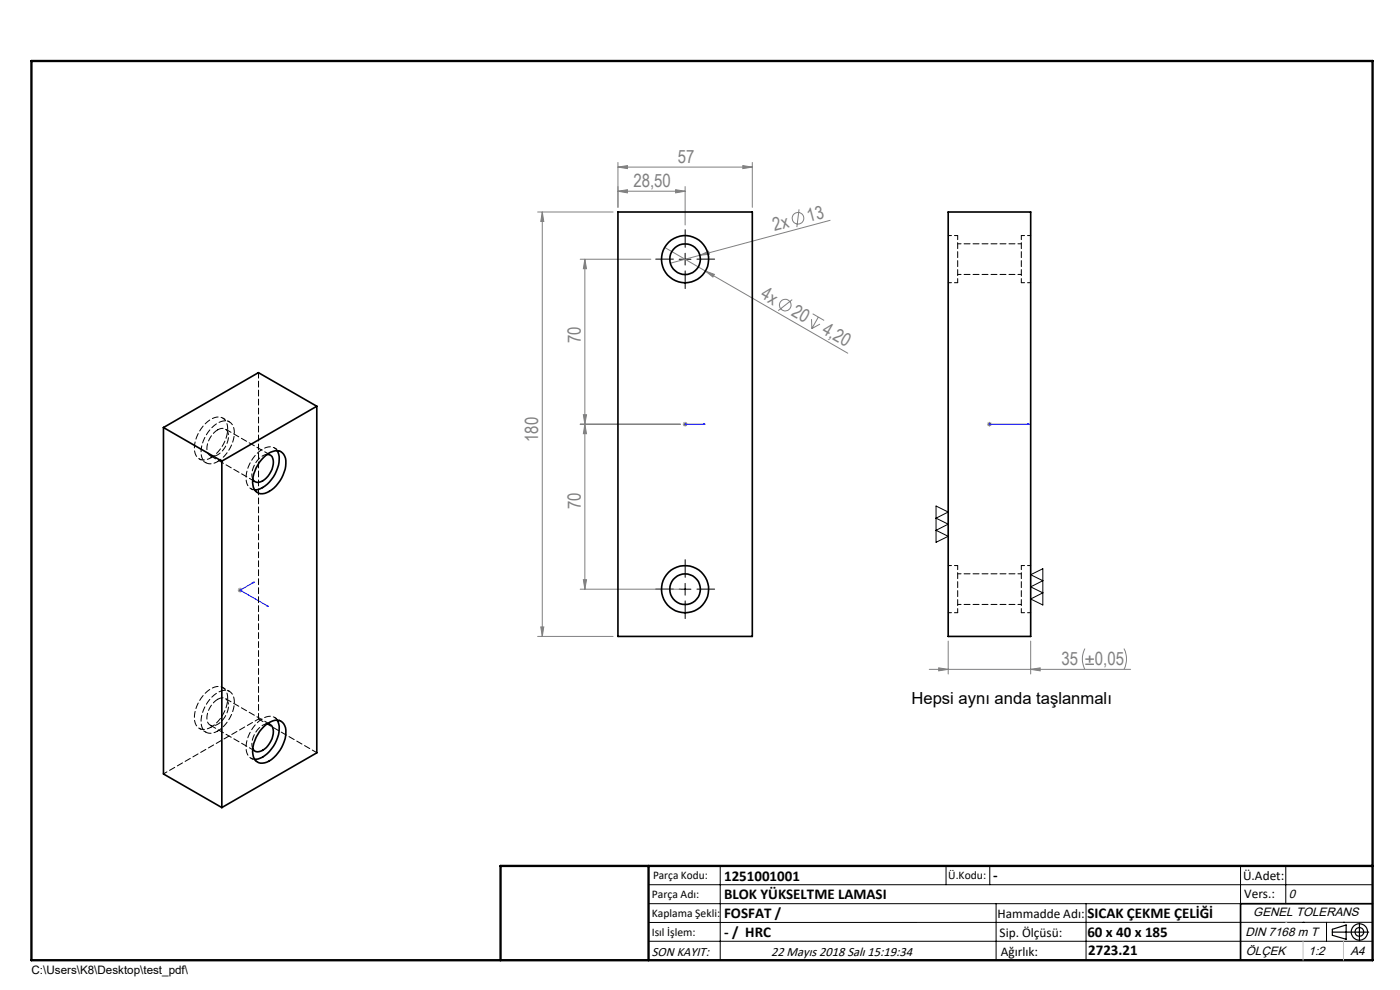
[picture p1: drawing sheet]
<svg xmlns="http://www.w3.org/2000/svg" width="297mm" height="210mm" viewBox="0 0 297 210" stroke-linecap="round" stroke-linejoin="round" font-family="sans-serif">
<g fill="none" stroke="#808080" stroke-width=".21">
<path d="M131.1 35.4l2-.3v.7zM131.1 34.5v9.5M131.1 35.4h28.5M145.3 39.6v8.1M157.6 35.1l2 .3-2 .4zM159.6 34.5v9.5M114.1 45h16M115 45l.4 2h-.7zM115 45v90M123.1 55h15M124.1 55l.3 2h-.6zM124.1 55v70"/>
<path d="M131.1 40.6l2-.4v.7zM131.1 40.6h14.2M141 52.5l38.8 22.4M143.3 40.2l2 .4-2 .3zM148.5 54.1l1.8-.8 .2 .6zM149.6 57.5l2 .7-.4 .6zM169.5 44.4l-.4 3.8M176.1 46.7l-33.9 9.1M168.1 63.6l-3 2.3M172.2 67.7v2M172.4 66.6l2.4 1.4M173.6 67.3l-1.4 2.4"/>
<path d="M174 68.7l-1.8 1M123.1 90h21.2M123.8 88h.6l-.3 2zM124.1 90l.3 2h-.6zM144.9 90h.9M145 89.6l.7 .7M145.3 89.5v1M145.7 89.6l-.7 .7M209.4 90h1M209.5 89.6l.8 .7M209.9 89.5v1M210.3 89.6l-.8 .7"/>
<path d="M50.4 125.2h1M50.6 124.8l.7 .7M50.9 124.7v1M51.3 124.8l-.7 .7M114.1 135h16M114.7 133h.7l-.4 2zM123.1 125h21.2M123.8 123h.6l-.3 2zM201.2 136v7M218.7 136v7M230.2 137.6a4.9 4.9 0 0 0 0 4.4M238.4 137.6a4.9 4.9 0 0 1 0 4.4"/>
<path d="M197.1 142h42.8M199.1 141.7l2.1 .3-2.1 .3zM218.7 142l2-.3v.6z"/>
<circle cx="169.3" cy="46.3" r="1.23"/>
<circle cx="166.6" cy="64.7" r="1.23"/>
</g>
<g fill="none" stroke="#000" stroke-width=".25">
<path d="M282.6 197.7h7.8M282.6 197.1l3-.9v3l-3-.8zM288.4 195.8v3.8M106.2 203.7h185"/>
<circle cx="288.4" cy="197.7" r="1.74"/>
<circle cx="288.4" cy="197.7" r=".93"/>
</g>
<path d="M145.2 90h.3zM145.3 90h.1M145.3 90h4.3M149.6 90h-.4h.4M209.8 90h.2zM209.9 90h.1M209.9 90h8.5M218.4 90h-.5h.5M53.6 123.6l.3-.1-.2 .2zM53.9 123.5l-3 1.7 6 3.4M56.6 128.5l.1-.1 .2 .2z" fill="none" stroke="#00f" stroke-width=".21"/>
<path d="M142.9 55h-3.8M145.4 52.5v-3.8M145.4 57.5v3.7M147.9 55h3.7M142.9 125h-3.8M145.4 122.5v-3.8M145.4 127.5v3.7M147.9 125h3.7" fill="none" stroke="#000" stroke-width=".21" stroke-dasharray="15.2 1.3 1.3 1.3"/>
<g fill="none" stroke="#000" stroke-width=".21">
<path d="M144.1 55h2.5M145.3 53.7v2.5M198.6 107.3l2.6 1.3-2.6 1.3 2.6 1.3-2.6 1.3 2.6 1.3-2.6 1.2zM144.1 125h2.5M145.3 123.7v2.6M218.7 121.9l2.5-1.3v7.7l-2.5-1.2 2.5-1.3-2.5-1.3 2.5-1.3zM137.6 187.7h153.6M137.6 191.7h153.6M137.6 199.7h153.6M152.8 183.7v20M200.7 183.7v4M210 183.7v4"/>
<path d="M211.3 191.7v12M230.4 191.7v12M263.2 183.7v20M272.8 183.7v8M276.4 195.6h.1M281.4 195.6v4.1M285 195.6h.1M291.2 195.6l-153.6 .1"/>
</g>
<path d="M291.2 191.7h-28v12" fill="none" stroke="#000" stroke-width=".35"/>
<path d="M6.7 12.9h284.5v190.8h-284.5zM137.6 183.7v20M291.2 183.7h-185v20" fill="none" stroke="#000" stroke-width=".5"/>
<path d="M276.4 199.7v4M285 199.7v4" fill="none" stroke="#c0c0c0" stroke-width=".21"/>
<path d="M272.8 195.6h.1" fill="none" stroke="#c0c0c0" stroke-width=".25"/>
<g fill="#00f">
<path d="M149.2 90h.4zM145.2 90h.3z"/>
<path d="M53.6 123.6l.1 .1 .2-.2zM56.6 128.5l.3 .1-.2-.2z"/>
<path d="M209.8 90h.2zM217.9 90h.5z"/>
</g>
<g fill="#808080">
<path d="M148.5 54.1l1.8-.8 .2 .6z"/>
<path d="M149.6 57.5l2 .7-.4 .6z"/>
<path d="M157.6 35.1l2 .3-2 .4zM131.1 35.4l2-.3v.7zM218.7 142l2-.3v.6zM199.1 141.7l2.1 .3-2.1 .3z"/>
<path d="M143.3 40.2l2 .4-2 .3zM131.1 40.6l2-.4v.7z"/>
<path d="M115 45l.4 2h-.7zM114.7 133h.7l-.4 2zM124.1 55l.3 2h-.6zM123.8 88h.6l-.3 2zM124.1 90l.3 2h-.6zM123.8 123h.6l-.3 2z"/>
</g>
<g fill="none" stroke="#000" stroke-width=".35">
<path d="M131.1 45h28.5v90h-28.5zM201.2 45h17.5v90h-17.5zM34.7 90.7l12.4 7.1M34.7 90.7v73.5l12.4 7.1M47.1 97.8v73.5M55.9 97a3.4 3.4 0 0 1 3.7-1.2 2.84 2.84 0 0 1 1 3.1 7.5 7.5 0 0 1-4.4 5.8 2.05 2.05 0 0 1-2.6-2.3 8 8 0 0 1 2.3-5.4zM56.7 96.4h.2a1.81 1.81 0 0 1 1 2.6 4.1 4.1 0 0 1-3.3 3.3 1.1 1.1 0 0 1-1-.6M58.8 95.6a5.6 5.6 0 0 1-.8 5.6 5.4 5.4 0 0 1-4 2.7M67.2 86.2l-12.4-7.2-20.1 11.7M67.2 86.2l-20.1 11.6M67.2 86.2v73.5l-20.1 11.6M55.9 154.2a3.3 3.3 0 0 1 3.7-1.2 2.74 2.74 0 0 1 1 3 7.5 7.5 0 0 1-4.4 5.8 2.05 2.05 0 0 1-2.6-2.3 8 8 0 0 1 2.3-5.3z"/>
<path d="M56.7 153.6a1.49 1.49 0 0 1 1.3 2.1 4.4 4.4 0 0 1-3.4 3.8 1.1 1.1 0 0 1-1-.7M58.8 152.8a5.6 5.6 0 0 1-.8 5.5 5.4 5.4 0 0 1-4 2.8"/>
<circle cx="145.3" cy="55" r="5"/>
<circle cx="145.3" cy="55" r="3.3"/>
<circle cx="145.3" cy="125" r="5"/>
<circle cx="145.3" cy="125" r="3.3"/>
</g>
<path d="M203.2 50v10M216.7 50v10M44.8 97.1a7.5 7.5 0 0 0 3.4-7.1 2 2 0 0 0-3.2-1.2 7.3 7.3 0 0 0-3.6 7.4 2.06 2.06 0 0 0 3.4 .9M46.2 97.9a7.5 7.5 0 0 0 3.4-7 2 2 0 0 0-3.2-1.3 7.3 7.3 0 0 0-3.6 7.4 2.06 2.06 0 0 0 3.4 .9M203.2 120v10M216.7 120v10M44.8 154.3a7.5 7.5 0 0 0 3.4-7.1 2 2 0 0 0-3.2-1.2 7.3 7.3 0 0 0-3.6 7.4 2.06 2.06 0 0 0 3.4 .9M46.2 155.1a7.5 7.5 0 0 0 3.4-7.1 2 2 0 0 0-3.2-1.2 7.3 7.3 0 0 0-3.6 7.4 2.06 2.06 0 0 0 3.4 .9M34.7 164.2l20.1-11.7" fill="none" stroke="#000" stroke-width=".21" stroke-dasharray="1.3 .6" stroke-dashoffset=".4"/>
<path d="M201.2 60h2M203.2 50h-2M203.2 58.2h13.5M216.7 60h2M216.7 51.7h-13.5M218.7 50h-2M203.2 120h-2M218.7 120h-2M201.2 130h2M203.2 128.2h13.5M216.7 130h2M216.7 121.7h-13.5" fill="none" stroke="#000" stroke-width=".21" stroke-dasharray="1.3 .6" stroke-dashoffset=".6"/>
<path d="M58.8 95.6a2.04 2.04 0 0 0-2.8-.5 7.3 7.3 0 0 0-3.6 7.4 1.81 1.81 0 0 0 1.6 1.4M58.8 152.8a2.04 2.04 0 0 0-2.8-.5 7.3 7.3 0 0 0-3.6 7.4 1.81 1.81 0 0 0 1.6 1.4M67.2 159.7l-12.4-7.2" fill="none" stroke="#000" stroke-width=".21" stroke-dasharray="1.3 .6" stroke-dashoffset=".2"/>
<path d="M46.2 91.2a4.7 4.7 0 0 0-2.2 4.8 1.5 1.5 0 0 0 2.6 .2 4.6 4.6 0 0 0 1.7-4.5 1.34 1.34 0 0 0-2.1-.5M53.6 101.6a4.4 4.4 0 0 1 3.1-5.2M46.2 148.3a4.7 4.7 0 0 0-2.2 4.8 1.5 1.5 0 0 0 2.6 .3 4.6 4.6 0 0 0 1.7-4.6 1.34 1.34 0 0 0-2.1-.5M53.6 158.8a4.4 4.4 0 0 1 3.1-5.3M54.8 152.5v-73.5" fill="none" stroke="#000" stroke-width=".21" stroke-dasharray="1.3 .6" stroke-dashoffset=".1"/>
<path d="M42.3 97.3l1.4 .9M48.7 89.5l-1.4-.8M59.6 95.8l-1.4-.8M53.2 103.7l1.4 .8M42.3 154.5l1.4 .8M48.7 146.7l-1.4-.9M59.6 153l-1.4-.8M53.2 160.8l1.4 .8" fill="none" stroke="#000" stroke-width=".21" stroke-dasharray="1.3 .6" stroke-dashoffset=".8"/>
<path d="M44.6 96.6l9.5 5.6M57.4 96.5l-9.6-5.5M44.6 153.8l9.5 5.5M57.4 153.7l-9.6-5.5" fill="none" stroke="#000" stroke-width=".21" stroke-dasharray="1.3 .6" stroke-dashoffset="-.1"/>
<g font-size="3.9" fill="#808080">
<text x="143.8" y="34.6">57</text>
<text x="134.4" y="39.7">28,50</text>
<text x="171.6" y="47" transform="rotate(-15 171.6 47)">13</text>
<text x="164.3" y="49" transform="rotate(-15 164.3 49)">2x</text>
<text x="161.2" y="63.1" transform="rotate(30 161.2 63.1)">4x</text>
<text x="167.7" y="66.9" transform="rotate(30 167.7 66.9)">20</text>
<text x="174.2" y="70.6" transform="rotate(30 174.2 70.6)">4,20</text>
<text x="123.2" y="72.9" transform="rotate(-90 123.2 72.9)">70</text>
<text x="114.2" y="93.8" transform="rotate(-90 114.2 93.8)">180</text>
<text x="123.2" y="108.1" transform="rotate(-90 123.2 108.1)">70</text>
<text x="225.2" y="141.1">35 ±0,05</text>
</g>
<text font-size="3.5" x="193.4" y="149.4">Hepsi aynı anda taşlanmalı</text>
<g font-size="3.2">
<text x="153.6" y="186.8">1251001001</text>
<text x="153.6" y="190.8">BLOK YÜKSELTME LAMASI</text>
<text x="210.7" y="186.6">-</text>
<text x="153.6" y="194.8">FOSFAT /</text>
<text x="230.7" y="194.8">SICAK ÇEKME ÇELİĞİ</text>
<text x="153.6" y="198.8">- / HRC</text>
<text x="230.7" y="198.7">60 x 40 x 185</text>
<text x="230.8" y="202.6">2723.21</text>
</g>
<g font-size="2.8">
<text x="263.7" y="186.7">Ü.Adet:</text>
<text x="263.9" y="190.5">Vers.:</text>
<text x="211.6" y="194.8">Hammadde Adı:</text>
<text x="138.3" y="202.8">SON KAYIT:</text>
<text x="163.6" y="202.8">22 Mayıs 2018 Salı 15:19:34</text>
<text x="212.1" y="198.7">Sip. Ölçüsü:</text>
<text x="212.3" y="202.7">Ağırlık:</text>
</g>
<g font-size="2.6">
<text x="273.4" y="190.4">0</text>
<text x="265.9" y="194.4">GENEL TOLERANS</text>
<text x="264.2" y="198.5">DIN 7168 m T</text>
<text x="264.3" y="202.6">ÖLÇEK</text>
<text x="277.6" y="202.6">1:2</text>
<text x="286.5" y="202.6">A4</text>
</g>
<g font-size="2.5">
<text x="138.3" y="190.5">Parça Adı:</text>
<text x="138.5" y="186.5">Parça Kodu:</text>
<text x="201.2" y="186.5">Ü.Kodu:</text>
<text x="138.3" y="194.5">Kaplama Şekli:</text>
<text x="138.3" y="198.6">Isıl İşlem:</text>
<text x="6.7" y="206.7">C:\Users\K8\Desktop\test_pdf\</text>
</g>
</svg>
